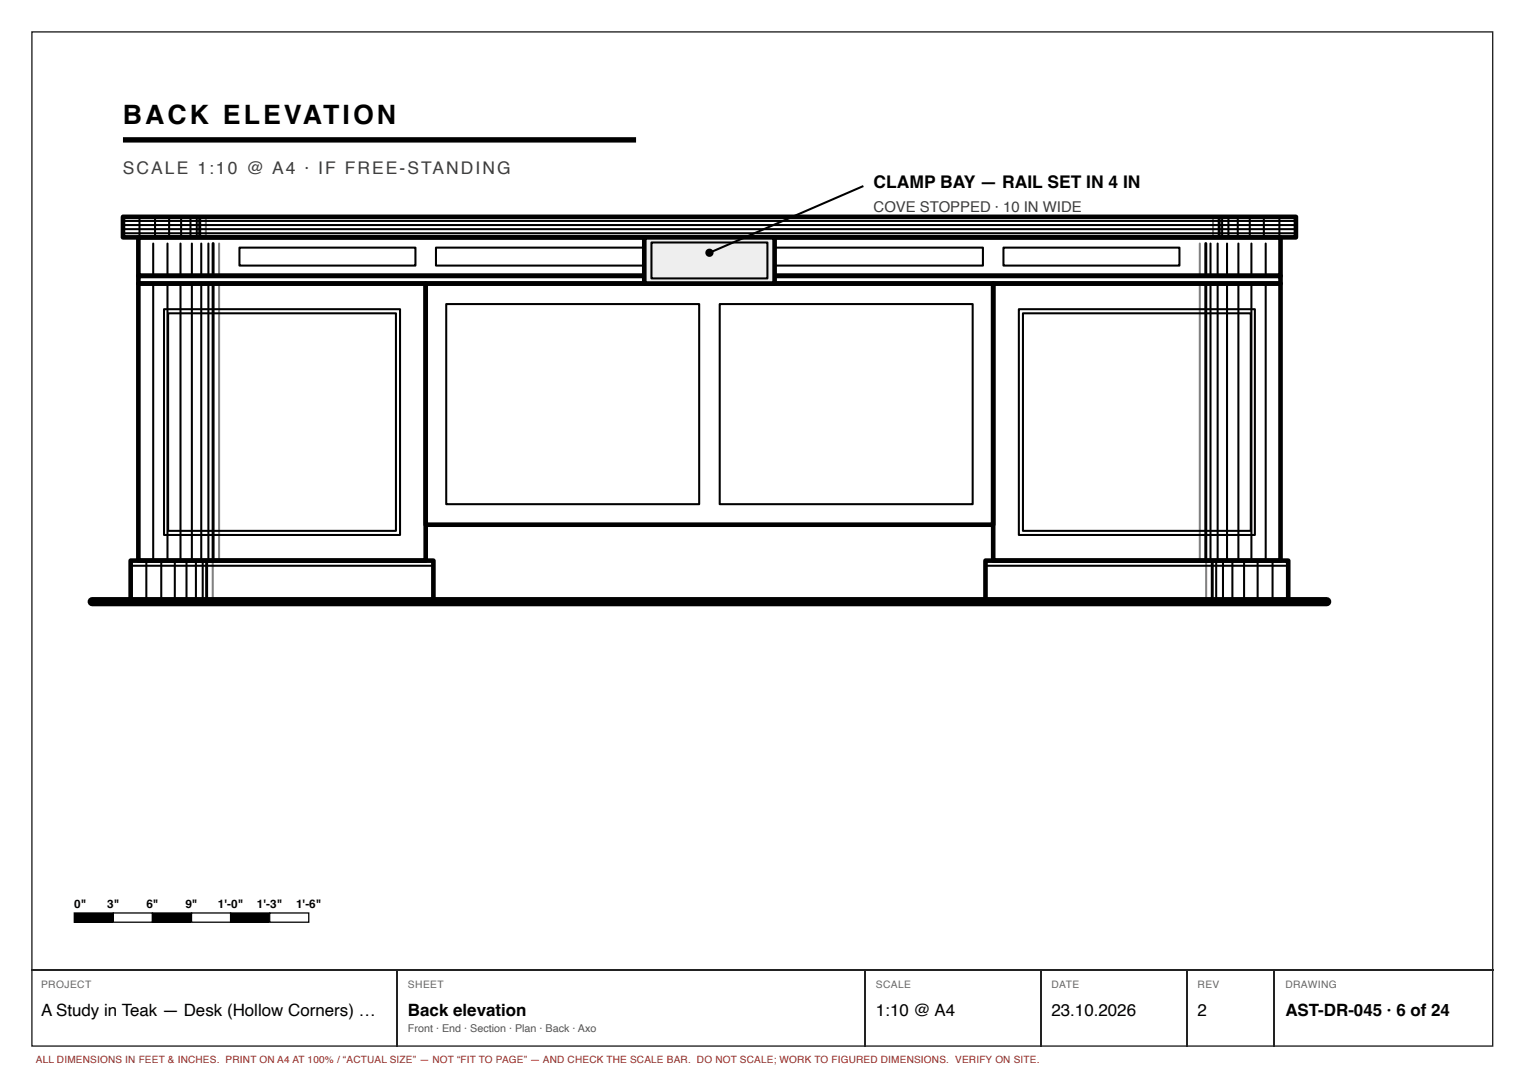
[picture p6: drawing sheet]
<svg xmlns="http://www.w3.org/2000/svg" width="297mm" height="210mm" viewBox="0 0 297 210" stroke-linecap="round" stroke-linejoin="round" font-family="sans-serif">
<path d="M6.2 6.2h284.7v197.7h-284.7z" fill="none" stroke="#222" stroke-width=".26"/>
<path d="M24 27.3h100" fill="none" stroke="#000" stroke-width="1" stroke-linecap="butt"/>
<path d="M24 42.3h228.6v4h-228.6zM27 46.3h222.6v7.5h-222.6zM27 53.8h222.6v1.5h-222.6zM27 55.3h56v54h-56zM83 55.3h110.6v47h-110.6zM193.6 55.3h56v54h-56zM25.5 109.3h59v8h-59zM192.1 109.3h59v8h-59z" fill="none" stroke="#000" stroke-width=".9"/>
<g fill="none" stroke="#000" stroke-width=".4">
<path d="M24 43.1h228.6M24 43.9h228.6M24 44.7h228.6M24 45.5h228.6M27.2 42.3v4M29.9 47.5v6.3M29.9 55.3v54M30.2 42.3v4M32.6 47.5v6.3M32.6 55.3v54M33 42.3v4M35.2 47.5v6.3"/>
<path d="M35.2 55.3v54M35.3 42.3v4M37.1 42.3v4M37.4 47.5v6.3M37.4 55.3v54M38.3 42.3v4M39.2 47.5v6.3M39.2 55.3v54M40.1 42.3v4M40.6 47.5v6.3M40.6 55.3v54M42.7 47.5v6.3"/>
<path d="M42.7 55.3v54M46.7 48.3h34.3v3.5h-34.3zM85 48.3h106.6v3.5h-106.6zM87 59.3h49.3v39h-49.3zM140.3 59.3h49.3v39h-49.3zM195.6 48.3h34.3v3.5h-34.3zM233.8 47.5v6.3M233.8 55.3v54M235.9 47.5v6.3M235.9 55.3v54M236.4 42.3v4M237.3 47.5v6.3"/>
<path d="M237.3 55.3v54M238.2 42.3v4M239.1 47.5v6.3M239.1 55.3v54M239.4 42.3v4M241.2 42.3v4M241.3 47.5v6.3M241.3 55.3v54M243.6 42.3v4M243.9 47.5v6.3M243.9 55.3v54M246.3 42.3v4"/>
<path d="M246.7 47.5v6.3M246.7 55.3v54M249.3 42.3v4M32 60.3h46v44h-46zM32.8 61.1h44.4v42.4h-44.4zM198.6 60.3h46v44h-46zM199.4 61.1h44.4v42.4h-44.4zM25.5 110.3h59M28.5 109.3v8M31.4 109.3v8M34.1 109.3v8M36.3 109.3v8"/>
<path d="M38.2 109.3v8M39.5 109.3v8M41.5 109.3v8M192.1 110.3h59M235.1 109.3v8M237 109.3v8M238.3 109.3v8M240.2 109.3v8M242.5 109.3v8M245.1 109.3v8M248 109.3v8"/>
</g>
<path d="M38.9 42.3v4M41.5 47.5v6.3M41.5 55.3v54M235 47.5v6.3M235 55.3v54M237.6 42.3v4M40.3 109.3v8M236.3 109.3v8" fill="none" stroke="#000" stroke-width=".58"/>
<path d="M125.6 46.3h25.4v9h-25.4z" fill="#eee"/>
<path d="M125.6 46.3h25.4v9h-25.4z" fill="none" stroke="#000" stroke-width=".9"/>
<path d="M168.3 36.3l-30 13M127 47.3h22.6v7h-22.6z" fill="none" stroke="#000" stroke-width=".4"/>
<path d="M18 117.3h240.6" fill="none" stroke="#000" stroke-width="1.8"/>
<g fill="#000">
<path d="M14.5 177.9h7.6v1.8h-7.6z"/>
<circle cx="138.3" cy="49.3" r=".8"/>
</g>
<path d="M14.5 177.9h7.6v1.8h-7.6z" fill="none" stroke="#000" stroke-width=".25"/>
<path d="M22.1 177.9h7.6v1.8h-7.6z" fill="#fff"/>
<path d="M22.1 177.9h7.6v1.8h-7.6zM29.7 177.9h7.6v1.8h-7.6z" fill="none" stroke="#000" stroke-width=".25"/>
<path d="M29.7 177.9h7.6v1.8h-7.6z" fill="#000"/>
<path d="M37.3 177.9h7.6v1.8h-7.6z" fill="#fff"/>
<path d="M37.3 177.9h7.6v1.8h-7.6zM44.9 177.9h7.7v1.8h-7.7z" fill="none" stroke="#000" stroke-width=".25"/>
<path d="M44.9 177.9h7.7v1.8h-7.7z" fill="#000"/>
<path d="M52.6 177.9h7.6v1.8h-7.6z" fill="#fff"/>
<path d="M52.6 177.9h7.6v1.8h-7.6z" fill="none" stroke="#000" stroke-width=".25"/>
<path d="M6.1 189h284.9M77.4 189.2v14.8M168.7 189.2v14.8M202.8 189.2v14.8M231.4 189.2v14.8M248.3 189.2v14.8" fill="none" stroke="#222" stroke-width=".26"/>
<text font-size="5.2" x="24" y="24.3">BACK ELEVATION</text>
<text font-size="3.4" fill="#3d3d3d" x="24" y="33.9">SCALE 1:10 @ A4 · IF FREE-STANDING</text>
<text font-size="3.4" x="170.3" y="36.7">CLAMP BAY — RAIL SET IN 4 IN</text>
<g font-size="3.3">
<text x="8" y="197.9">A Study in Teak — Desk (Hollow Corners) …</text>
<text x="79.5" y="197.9">Back elevation</text>
<text x="170.7" y="197.9">1:10 @ A4</text>
<text x="204.9" y="197.9">23.10.2026</text>
<text x="233.4" y="197.9">2</text>
<text x="250.5" y="197.9">AST-DR-045 · 6 of 24</text>
</g>
<text font-size="2.9" fill="#3d3d3d" x="170.3" y="41.3">COVE STOPPED · 10 IN WIDE</text>
<g font-size="2.3">
<text x="14.5" y="176.9">0&quot;</text>
<text x="20.9" y="176.9">3&quot;</text>
<text x="28.5" y="176.9">6&quot;</text>
<text x="36.1" y="176.9">9&quot;</text>
<text x="42.5" y="176.9">1'-0&quot;</text>
<text x="50.1" y="176.9">1'-3&quot;</text>
<text x="57.7" y="176.9">1'-6&quot;</text>
</g>
<text font-size="2.1" fill="#555" x="79.5" y="201.1">Front · End · Section · Plan · Back · Axo</text>
<g font-size="2" fill="#666">
<text x="8" y="192.6">PROJECT</text>
<text x="79.5" y="192.6">SHEET</text>
<text x="170.7" y="192.6">SCALE</text>
<text x="204.9" y="192.6">DATE</text>
<text x="233.4" y="192.6">REV</text>
<text x="250.5" y="192.6">DRAWING</text>
</g>
<text font-size="1.9" fill="#a51d17" x="7" y="207.2">ALL DIMENSIONS IN FEET &amp; INCHES. PRINT ON A4 AT 100% / “ACTUAL SIZE” — NOT “FIT TO PAGE” — AND CHECK THE SCALE BAR. DO NOT SCALE; WORK TO FIGURED DIMENSIONS. VERIFY ON SITE.</text>
</svg>
